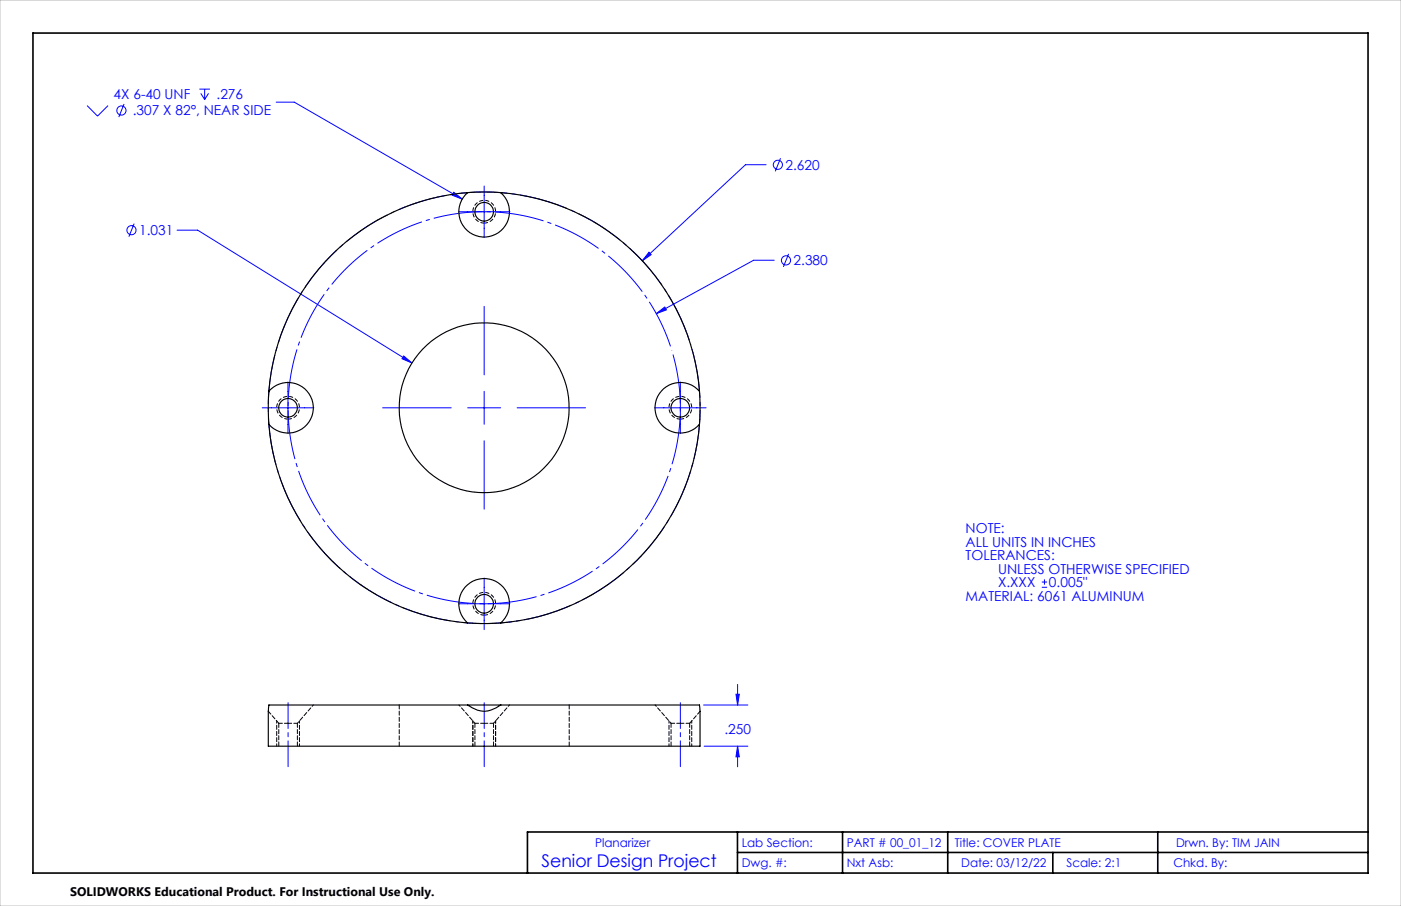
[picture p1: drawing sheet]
<svg xmlns="http://www.w3.org/2000/svg" width="432mm" height="279mm" viewBox="0 0 432 279" stroke-linecap="round" stroke-linejoin="round" font-family="sans-serif">
<g fill="none" stroke="#00f" stroke-width=".31">
<path d="M26.8 32.6l3.3 3.2 3.2-3.2M38.2 32.1l-1.6 4M61.5 27.5h3.2M61.9 28.8l1.2 1.9M63.1 27.5v3.2M64.3 28.8l-1.2 1.9M85.1 31.5h5.6l51.8 29.9M139.9 59.3l2.6 2.1-3.2-1.2zM149.2 57.4v15.9M236.1 50.8h-6.3l-31.9 29.6M240.6 48.8l-1.7 4M41.3 69l-1.6 4"/>
<path d="M54.6 71h6.3l66.1 40.9M141.3 65.3h15.9M200 77.8l.7 .7-2.8 1.9zM243.1 78.3l-1.7 4M149.2 94.5v21.1M202.2 96.7l2.7-2 .5 .9zM238.6 80.3h-6.3l-30.1 16.4M88.8 117.8v15.9M124.4 109.8l2.6 2.1-3.1-1.3zM209.7 117.8v15.9M80.8 125.8h15.9M117.9 125.8h21.2"/>
<path d="M144.1 125.8h10.2M149.2 120.7v10.1M149.2 135.9v21.1M159.4 125.8h21.1M201.7 125.8h15.9M149.2 178.3v15.9M321.1 179.5h1.6M321.9 178.7v1.6M141.3 186.2h15.9M321.1 181.1h1.6M216.9 217.4h13.6M226.8 214.1h1.1l-.6 3.3z"/>
<path d="M227.3 211.1v6.3M217 230.1h13.5M227.3 230.1l.6 3.3h-1.1zM227.3 230.1v6.4"/>
<circle cx="37.4" cy="34.1" r="1.41"/>
<circle cx="239.7" cy="50.8" r="1.41"/>
<circle cx="40.5" cy="71" r="1.41"/>
<circle cx="242.3" cy="80.3" r="1.41"/>
</g>
<path d="M212.9 106.3a66.5 66.5 0 0 0-111.5-26.8 66.5 66.5 0 0 0 30.6 110.5 66.5 66.5 0 0 0 81.8-80.4l-.9-3.3" fill="none" stroke="#00f" stroke-width=".31" stroke-dasharray="15.2 1.3 1.3 1.3" stroke-dashoffset="-1.4" stroke-linecap="butt"/>
<path d="M207.1 108.1a60.5 60.5 0 0 0-101.3-24.3 60.5 60.5 0 0 0 27.8 100.3 60.5 60.5 0 0 0 74.3-73l-.8-3" fill="none" stroke="#00f" stroke-width=".31" stroke-dasharray="15.2 1.3 1.3 1.3" stroke-dashoffset="-1.3" stroke-linecap="butt"/>
<path d="M149.2 68.8a3.5 3.5 0 0 1-3-5.2 3.5 3.5 0 0 1 6-.2 3.5 3.5 0 0 1-2.7 5.4h-.3M88.8 129.2a3.5 3.5 0 0 1-3.1-5.1 3.5 3.5 0 0 1 6-.3 3.5 3.5 0 0 1-2.6 5.4h-.3M209.7 129.2a3.5 3.5 0 0 1-3.1-5.1 3.5 3.5 0 0 1 6-.3 3.5 3.5 0 0 1-2.6 5.4h-.3M149.2 189.7a3.5 3.5 0 0 1-3-5.2 3.5 3.5 0 0 1 6-.2 3.5 3.5 0 0 1-2.7 5.4h-.3" fill="none" stroke="#000" stroke-width=".31" stroke-dasharray="1.3 .6" stroke-dashoffset=".1" stroke-linecap="butt"/>
<path d="M88.8 236.4v-19.7M149.2 236.4v-19.7M209.7 236.4v-19.7" fill="none" stroke="#00f" stroke-width=".31" stroke-dasharray="15.2 1.3 1.3 1.3" stroke-dashoffset="7.3"/>
<path d="M10.2 10.2h411.4v259h-411.4zM227.3 256.6v12.6M259.7 256.6v12.6M292.1 256.6v12.6M356.8 256.6v12.6M421.6 256.6h-259v12.6M227.3 262.9h194.3M324.5 262.9v6.3" fill="none" stroke="#000" stroke-width=".5"/>
<path d="M0 0h431.8v279.4h-431.8z" fill="none" stroke="#c0c0c0" stroke-width=".31"/>
<path d="M85.3 222.3v7.8M92.3 222.3v7.8M145.7 222.3v7.8M152.7 222.3v7.8M206.2 222.3v7.8M213.2 222.3v7.8" fill="none" stroke="#000" stroke-width=".31" stroke-dasharray="1.3 .6" stroke-dashoffset=".6"/>
<g fill="#00f">
<path d="M200 77.8l-2.1 2.6 2.8-1.9zM202.2 96.7l3.2-1.1-.5-.9z"/>
<path d="M124.4 109.8l-.5 .8 3.1 1.3zM139.9 59.3l-.6 .9 3.2 1.2zM226.8 214.1h1.1l-.6 3.3zM227.3 230.1l.6 3.3h-1.1z"/>
</g>
<g fill="none" stroke="#000" stroke-width=".35">
<path d="M144.1 59.4a7.8 7.8 0 0 0-.5 11.3 7.8 7.8 0 0 0 11.3 0 7.8 7.8 0 0 0-.6-11.3M144.1 59.4l5.1-.2 5.1 .2M144.1 59.4a66.6 66.6 0 0 0-61.2 61.2M154.3 59.4a66.6 66.6 0 0 1 61.3 61.2M82.9 120.6a7.8 7.8 0 0 1 11.3-.5 7.8 7.8 0 0 1 0 11.3 7.8 7.8 0 0 1-11.3-.6M82.9 120.6l-.2 3.1 .2 7.1M82.9 130.8a66.6 66.6 0 0 0 61.2 61.3M215.6 120.6a7.8 7.8 0 0 0-11.3-.5 7.8 7.8 0 0 0 0 11.3 7.8 7.8 0 0 0 11.3-.6M215.6 120.6l.2 4.1-.2 6.1M215.6 130.8a66.5 66.5 0 0 1-61.3 61.3M144.1 192.1a7.8 7.8 0 0 1-.5-11.3 7.8 7.8 0 0 1 11.3 0 7.8 7.8 0 0 1-.6 11.3M144.1 192.1l4.1 .2 6.1-.2"/>
<path d="M82.9 217.4h61.2a7.7 7.7 0 0 0 10.2 0h61.3l.2 12.7h-133.1zM144.1 217.4h10.3"/>
<circle cx="149.2" cy="65.3" r="2.87"/>
<circle cx="88.8" cy="125.8" r="2.87"/>
<circle cx="149.2" cy="125.7" r="26.2"/>
<circle cx="209.7" cy="125.8" r="2.87"/>
<circle cx="149.2" cy="186.2" r="2.87"/>
</g>
<path d="M85.9 223.1h2.9M88.8 223.1h2.9M146.4 223.1h2.8M149.2 223.1h2.9M206.8 223.1h2.9M209.7 223.1h2.9" fill="none" stroke="#000" stroke-width=".31" stroke-dasharray="1.3 .6" stroke-dashoffset=".2"/>
<path d="M141.4 217.4l5 5.7M201.9 217.4l4.9 5.7M91.7 223.1l4.9-5.7M152.1 223.1l4.9-5.7" fill="none" stroke="#000" stroke-width=".31" stroke-dasharray="1.3 .6" stroke-dashoffset=".7"/>
<path d="M123 217.4v12.7M85.9 223.1v7M91.7 230.1v-7M146.4 223.1v7M152.1 230.1v-7M175.4 230.1v-12.7M206.8 223.1v7M212.6 230.1v-7" fill="none" stroke="#000" stroke-width=".31" stroke-dasharray="1.3 .6"/>
<path d="M82.7 219.3l3.2 3.8M212.6 223.1l3.2-3.8" fill="none" stroke="#000" stroke-width=".31" stroke-dasharray="1.3 .6" stroke-dashoffset=".1"/>
<text font-size="5.4" fill="#00f" x="166.9" y="267.5">Senior Design Project</text>
<g font-size="4.2" fill="#00f">
<text x="35" y="30.5">4X 6-40 UNF</text>
<text x="40.9" y="35.6">.307 X 82°, NEAR SIDE</text>
<text x="66.8" y="30.5">.276</text>
<text x="242.1" y="52.4">2.620</text>
<text x="42.9" y="72.5">1.031</text>
<text x="244.6" y="81.8">2.380</text>
<text x="297.6" y="164.4">NOTE:</text>
<text x="297.6" y="168.5">ALL UNITS IN INCHES</text>
<text x="297.6" y="172.7">TOLERANCES:</text>
<text x="307.6" y="176.9">UNLESS OTHERWISE SPECIFIED</text>
<text x="297.6" y="185.2">MATERIAL: 6061 ALUMINUM</text>
<text x="307.6" y="181.1">X.XXX</text>
<text x="323.3" y="181.1">0.005&quot;</text>
<text x="223.3" y="226.3">.250</text>
</g>
<text font-size="3.8" x="21.6" y="276.3">SOLIDWORKS Educational Product. For Instructional Use Only.</text>
<g font-size="3.7" fill="#00f">
<text x="183.4" y="261.3">Planarizer</text>
<text x="228.6" y="261.1">Lab Section:</text>
<text x="261" y="261.1">PART # 00_01_12</text>
<text x="294.3" y="261.1">Title: COVER PLATE</text>
<text x="362.5" y="261.1">Drwn. By: TIM JAIN</text>
<text x="228.6" y="267.5">Dwg. #:</text>
<text x="261" y="267.5">Nxt Asb:</text>
<text x="296.2" y="267.5">Date: 03/12/22</text>
<text x="328.7" y="267.5">Scale: 2:1</text>
<text x="361.6" y="267.5">Chkd. By:</text>
</g>
</svg>
